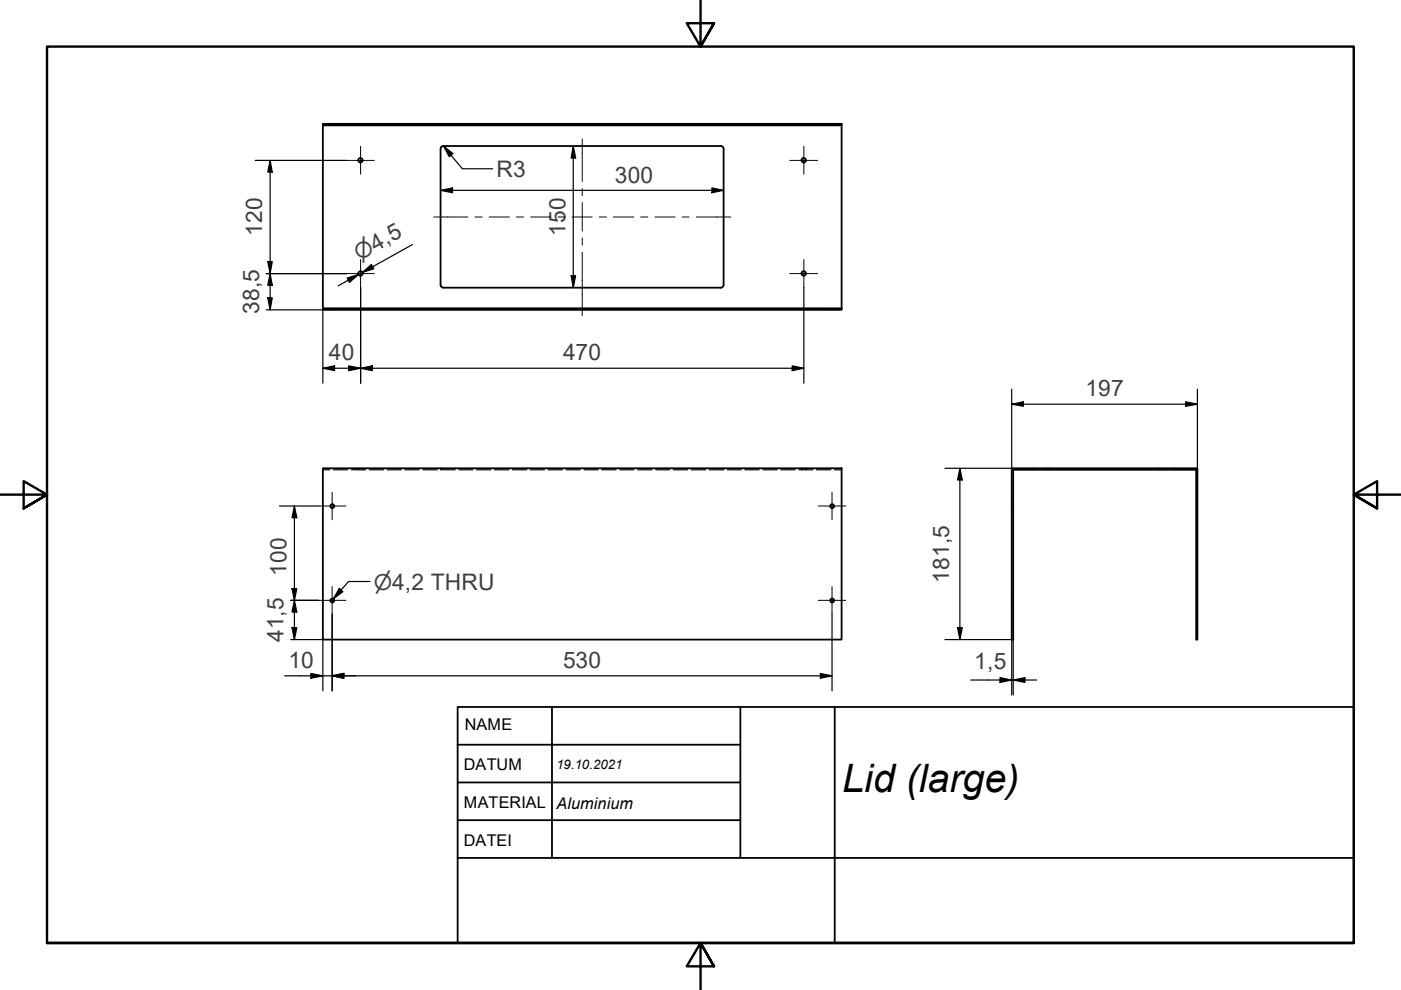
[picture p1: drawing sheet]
<svg xmlns="http://www.w3.org/2000/svg" width="297mm" height="210mm" viewBox="0 0 297 210" stroke-linecap="round" stroke-linejoin="round" font-family="sans-serif">
<!-- layer: Verdeckte Kanten(DIN) -->
<g fill="none" stroke="#000" stroke-width=".25">
<path d="M70 26.3v.1M70 26.5v.1M70.9 26.3v.1M70.9 26.5v.1M176 26.3v.1M176 26.5v.1M176.8 26.3v.1M176.8 26.5v.1M70 65.4v.1M70 65.6v.1M70.9 65.4v.1M70.9 65.6v.1"/>
<path d="M176 65.4v.1M176 65.6v.1M176.8 65.4v.1M176.8 65.6v.1M68.5 99.6h1.4M70.7 99.6h3M74.5 99.6h3M75.9 99.3v.1M75.9 99.5v.1M76.9 99.3v.1M76.9 99.5v.1M78.3 99.6h3"/>
<path d="M82.1 99.6h3M85.9 99.6h3M89.7 99.6h3M93.4 99.3v.1M93.4 99.5v.1M93.5 99.6h3M97.3 99.6h3M101 99.6h3.1M104.8 99.6h3.1M108.6 99.6h3.1M112.4 99.6h3M116.2 99.6h3.1"/>
<path d="M120 99.6h3.1M123.8 99.6h3M127.6 99.6h3M131.4 99.6h3M135.2 99.6h3M139 99.6h3M142.7 99.6h3.1M146.6 99.6h3M153.4 99.3v.1M153.4 99.5v.1h-3M154.2 99.6h3M157.9 99.6h3.1"/>
<path d="M161.7 99.6h3.1M165.5 99.6h3.1M169.4 99.6h2.9M170 99.3v.1M170 99.5v.1M170.9 99.3v.1M170.9 99.5v.1M173.1 99.6h3M176.9 99.6h1.5M219.2 99.3v.1M219.2 99.5v.1M221.7 99.3v.1"/>
<path d="M221.7 99.5v.1M222.6 99.3v.1M222.6 99.5v.1M245.7 99.3v.1M245.7 99.5v.1M246.6 99.3v.1M246.6 99.5v.1M249.2 99.3v.1M249.2 99.5v.1M214.5 107.7h.1M214.5 106.8h.1M214.7 107.7h.1"/>
<path d="M214.7 106.8h.1M253.6 107.7h.1M253.6 106.8h.1M253.8 107.7h.1M253.8 106.8h.1M214.5 127.7h.1M214.5 126.8h.1M214.7 127.7h.1M214.7 126.8h.1M253.6 127.7h.1M253.6 126.8h.1M253.8 127.7h.1"/>
<path d="M253.8 126.8h.1"/>
</g>
<!-- layer: Sichtbare Kanten(DIN) -->
<g fill="none" stroke="#000" stroke-width=".38">
<path d="M68.5 26.3h109.9v.3h-109.9zM68.5 26.6v38.8M93.4 31.6v28.8a.6 .6 0 0 0 .6 .6h58.8M152.8 31a.6 .6 0 0 1 .6 .6M152.8 31h-58.8a.6 .6 0 0 0-.6 .6M153.4 31.6v28.8a.6 .6 0 0 1-.6 .6M178.4 26.6v38.8M68.5 65.4h109.9v.3h-109.9zM68.5 99.3h109.9v36.3h-109.9zM214.5 99.3h39.4v36.3h-.3v-36h-38.8v36h-.3zM97 149.9h190v50h-190zM97 157.9h60"/>
<path d="M117 149.9v32M157 149.9v32M177 149.9v50M97 165.9h60M97 173.9h60M97 181.9h80"/>
<circle cx="76.4" cy="34" r=".48"/>
<circle cx="170.4" cy="34" r=".48"/>
<circle cx="76.4" cy="58" r=".48"/>
<circle cx="170.4" cy="58" r=".48"/>
<circle cx="70.5" cy="107.3" r=".41"/>
<circle cx="176.4" cy="107.3" r=".41"/>
<circle cx="70.5" cy="127.3" r=".41"/>
<circle cx="176.4" cy="127.3" r=".41"/>
</g>
<!-- layer: Rahmen_0 -->
<path d="M148.5 -.1v10l-2.9-5h5.8l-2.9 5 2.9-5M0 104.9h10l-5-2.9v5.8l5-2.9-5 2.9M297 104.9h-10l5-2.9v5.8l-5-2.9 5 2.9M10 199.9v-190h277v190h-277h277M151.4 204.9l-2.9-5 2.9 5h-5.8l2.9-5v10" fill="none" stroke="#000" stroke-width=".51"/>
<!-- layer: Skizziergeometrie(DIN) -->
<path d="M177 181.9h110" fill="none" stroke="#000" stroke-width=".38"/>
<g fill="none" stroke="#000" stroke-width=".25">
<path d="M54.1 34h19.4M57.3 34l.4 2.5h-.9zM57.3 34v31.7M121.5 31l.5 2.5h-.9zM121.5 31v30M150.9 39.8l2.5 .6-2.5 .5zM56.5 58h17M56.8 55.5h.9l-.4 2.5zM57.3 58l.4 2.5h-.9zM73.6 59l2.4-.8-1.9 1.7zM76 58.2l-4.3 2.4M76.8 57.8l1.9-1.7 .5 .9z"/>
<path d="M87.4 51.9l-10.6 5.9 2.2-1.2M93.4 40.4l2.5-.6v1.1zM93.4 40.4h60M121.1 58.5h.9l-.5 2.5zM56.5 65.7h12M56.8 63.2h.9l-.4 2.5zM68.5 78.1l2.4-.5v1zM68.5 65.4v15.9M68.5 78.1h101.9M73.9 77.6l2.6 .5-2.6 .5zM76.5 78.1l2.4-.5v1zM76.5 60.9v20.4"/>
<path d="M168 77.6l2.4 .5-2.4 .5zM170.4 60.9v20.4M203.5 99.3l.5 2.5h-1zM203.5 99.3v36.3M214.5 85.7l2.5-.5v.9zM214.5 82.5v16.8h-14.2M214.5 85.7h39.4M251.4 85.2l2.5 .5-2.5 .4zM253.9 82.5v16.8M59.2 107.3h8.3M62.4 107.3l.5 2.5h-1zM62.4 107.3v28.3"/>
<path d="M61.7 135.6h6.8v10.9M61.7 127.3h5.8M61.9 124.8h1l-.5 2.5zM61.9 133.1h1l-.5 2.5zM62.4 127.3l.5 2.5h-1zM70.4 130.2v16.3M176.4 130.2v16.3M200.3 135.6h14.2v11.8M203 133.1h1l-.5 2.5zM214.8 135.6v11.8M60.3 143.3h116.1M65.9 142.8l2.6 .5-2.6 .5z"/>
<path d="M70.4 143.3l2.5-.5v1zM173.9 142.8l2.5 .5-2.5 .5zM205.8 144.2h14M212 143.7l2.5 .5-2.5 .5zM214.8 144.2l2.5-.5v1z"/>
</g>
<g fill="#000">
<path d="M57.3 34l.4 2.5h-.9zM93.4 40.4l2.5-.6v1.1zM121.5 31l.5 2.5h-.9zM56.8 55.5h.9l-.4 2.5zM73.6 59l2.4-.8-1.9 1.7zM76.8 57.8l1.9-1.7 .5 .9zM121.1 58.5h.9l-.5 2.5zM150.9 39.8l2.5 .6-2.5 .5zM56.8 63.2h.9l-.4 2.5zM57.3 58l.4 2.5h-.9zM68.5 78.1l2.4-.5v1zM73.9 77.6l2.6 .5-2.6 .5z"/>
<path d="M76.5 78.1l2.4-.5v1zM168 77.6l2.4 .5-2.4 .5zM214.5 85.7l2.5-.5v.9zM251.4 85.2l2.5 .5-2.5 .4zM62.4 107.3l.5 2.5h-1zM203.5 99.3l.5 2.5h-1zM61.9 124.8h1l-.5 2.5zM61.9 133.1h1l-.5 2.5zM62.4 127.3l.5 2.5h-1zM203 133.1h1l-.5 2.5zM65.9 142.8l2.6 .5-2.6 .5zM70.4 143.3l2.5-.5v1z"/>
<path d="M173.9 142.8l2.5 .5-2.5 .5zM212 143.7l2.5 .5-2.5 .5zM214.8 144.2l2.5-.5v1z"/>
</g>
<!-- layer: Symbole(DIN) -->
<path d="M94 31l2 1.5-.8 .7zM94 31l4 4.8h6.5M71.9 124.7l.8 .7-2 1.6zM78.4 123.3h-4.5l-3.2 3.7" fill="none" stroke="#000" stroke-width=".25"/>
<path d="M94 31l2 1.5-.8 .7zM71.9 124.7l.8 .7-2 1.6z" fill="#000"/>
<!-- layer: Mittellinie(DIN) -->
<g fill="none" stroke="#000" stroke-width=".21">
<path d="M123.4 29.5v9M123.4 40v1.5M91.9 46h7.3M100.7 46h1.5M103.7 46h4.3M109.5 46h1.5M112.5 46h4.3M118.3 46h1.5M121.3 46h4.2M123.4 53.5v13.4M123.4 43v6M123.4 50.5v1.5"/>
<path d="M127.1 46h1.5M130 46h4.4M135.8 46h1.6M138.9 46h4.2M144.7 46h1.4M147.6 46h7.3"/>
</g>
<!-- layer: Mittelpunktmarkierung(DIN) -->
<g fill="none" stroke="#000" stroke-width=".21">
<path d="M73.5 34h5.9M76.5 31v5.9M167.4 34h6M170.4 31v5.9M73.5 58h5.9M76.5 55v5.9M167.4 58h6M170.4 55v5.9M67.5 107.3h5.8M70.4 104.4v5.8M173.5 107.3h5.8M176.4 104.4v5.8"/>
<path d="M67.5 127.3h5.8M70.4 124.4v5.8M173.5 127.3h5.8M176.4 124.4v5.8"/>
</g>
<text font-size="8.3" x="178.6" y="167.9">Lid (large)</text>
<g font-size="4.8" fill="#3f3f3f">
<text x="105.3" y="37.5">R3</text>
<text x="130.4" y="38.7">300</text>
<text x="55.6" y="50.1" transform="rotate(-90 55.6 50.1)">120</text>
<text x="119.9" y="50.1" transform="rotate(-90 119.9 50.1)">150</text>
<text x="54.9" y="66.6" transform="rotate(-90 54.9 66.6)">38,5</text>
<text x="69.7" y="76.4">40</text>
<text x="119.4" y="76.4">470</text>
<text x="230.1" y="84">197</text>
<text x="60.8" y="122.1" transform="rotate(-90 60.8 122.1)">100</text>
<text x="201.2" y="123.5" transform="rotate(-90 201.2 123.5)">181,5</text>
<text x="60.1" y="136.2" transform="rotate(-90 60.1 136.2)">41,5</text>
<text x="61.2" y="141.6">10</text>
<text x="119.4" y="141.6">530</text>
<text x="206.6" y="141.9">1,5</text>
</g>
<g font-size="4.6" fill="#3f3f3f">
<text x="76.2" y="55.3" transform="rotate(-29 76.2 55.3)">⌀4,5</text>
<text x="79.2" y="125.1">⌀4,2 THRU</text>
</g>
<g font-size="3.4">
<text x="98.6" y="154.8">NAME</text>
<text x="98.4" y="163.2">DATUM</text>
<text x="98.4" y="171.4">MATERIAL</text>
<text x="118" y="171.4">Aluminium</text>
<text x="98.4" y="179.4">DATEI</text>
</g>
<text font-size="2.8" x="118" y="163.1">19.10.2021</text>
</svg>
